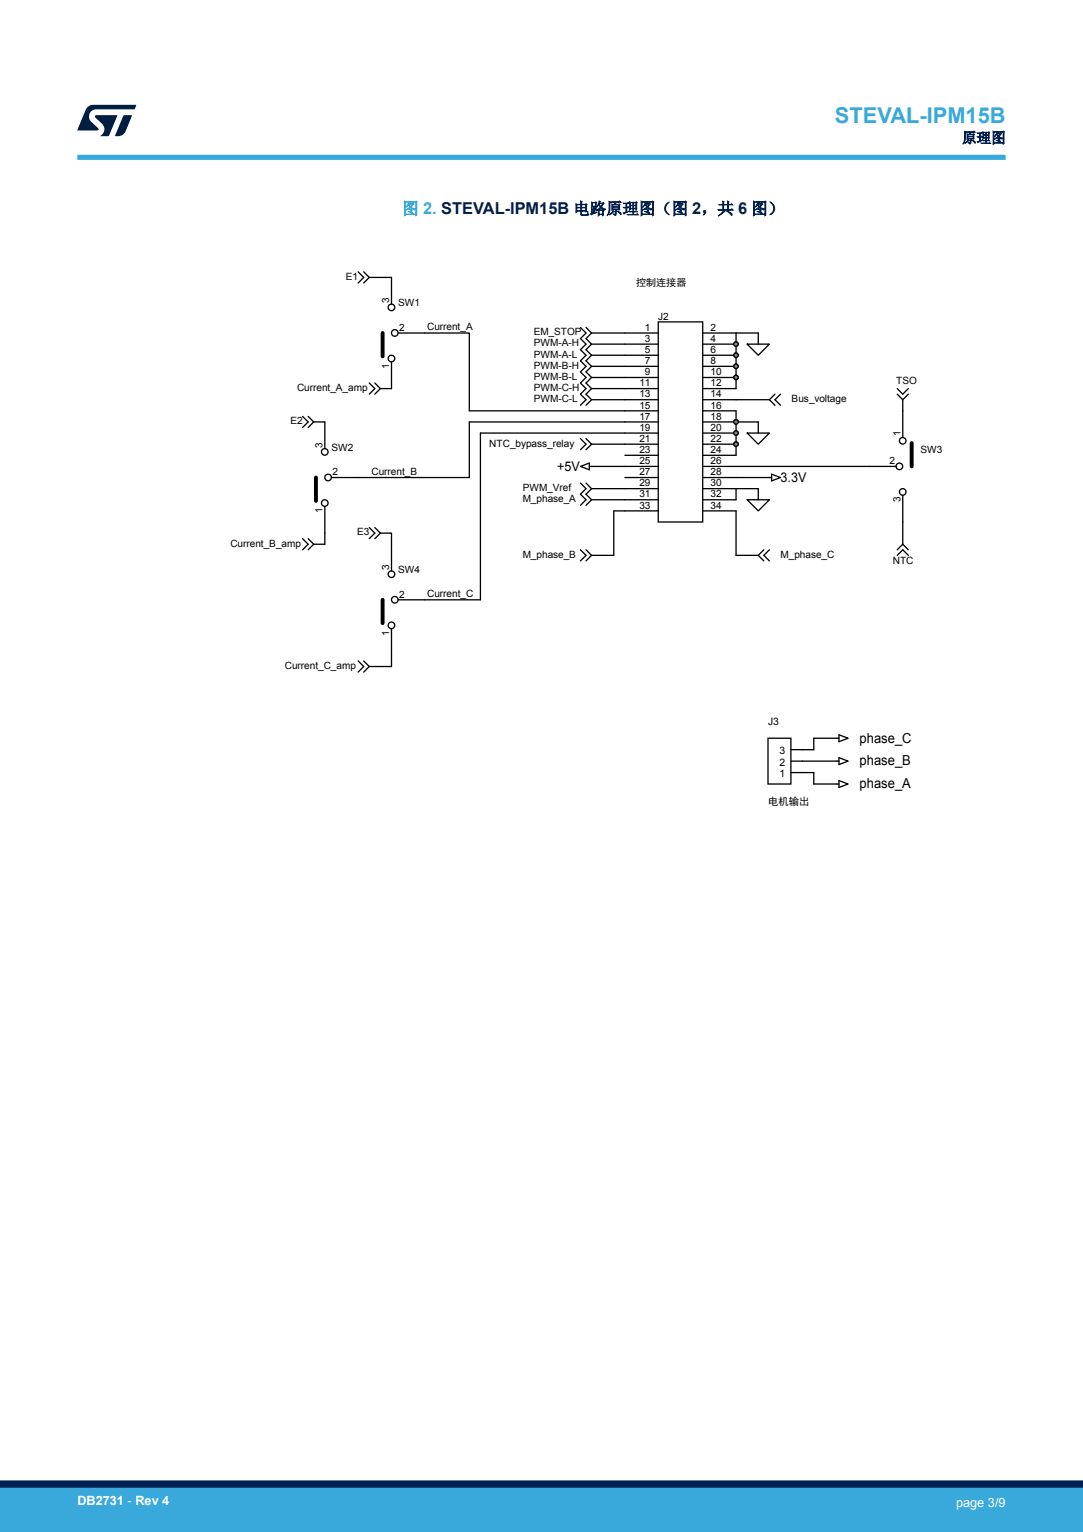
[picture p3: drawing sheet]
<svg xmlns="http://www.w3.org/2000/svg" width="210mm" height="297mm" viewBox="0 0 210 297" stroke-linecap="round" stroke-linejoin="round" font-family="sans-serif">
<g fill="none" stroke="#000" stroke-width=".25">
<path d="M91 79.6h30.2M114.7 64.6h6.5M114.7 66.7h6.5M114.7 68.9h6.5M114.7 71h6.5M114.7 73.2h6.5M114.7 75.3h6.5M114.7 77.5h6.5M147 66.7v-2.1h-4.3v4.3M91 81.8h30.2M93.2 84h28M114.7 94.7h6.5"/>
<path d="M114.7 86.1h6.5M114.7 96.9h6.5M142.7 81.8h4.3v2.2M142.7 94.7h4.3v2.2M114.7 107.7h4.3"/>
</g>
<circle cx="142.7" cy="66.7" r=".42" fill="#b9539f"/>
<g fill="none" stroke="#000" stroke-width=".25">
<path d="M142.7 68.9v4.3"/>
<circle cx="142.7" cy="66.7" r=".42"/>
</g>
<circle cx="142.7" cy="71" r=".42" fill="#b9539f"/>
<circle cx="142.7" cy="71" r=".42" fill="none" stroke="#000" stroke-width=".25"/>
<circle cx="142.7" cy="68.9" r=".42" fill="#b9539f"/>
<g fill="none" stroke="#000" stroke-width=".25">
<path d="M142.7 77.5h6.5M142.7 79.6v4.4"/>
<circle cx="142.7" cy="68.9" r=".42"/>
</g>
<circle cx="142.7" cy="83.9" r=".42" fill="#b9539f"/>
<circle cx="142.7" cy="83.9" r=".42" fill="none" stroke="#000" stroke-width=".25"/>
<circle cx="142.7" cy="81.8" r=".42" fill="#b9539f"/>
<g fill="none" stroke="#000" stroke-width=".25">
<path d="M142.7 73.2v2.1M142.7 86.1v2.2M142.7 94.7v2.2M142.7 99v8.7h4.3M155.6 149.8h2.2v2.2M155.6 147.6h6.6M157.8 143.1v2.2h-2.2"/>
<circle cx="142.7" cy="81.8" r=".42"/>
</g>
<circle cx="142.7" cy="73.2" r=".42" fill="#b9539f"/>
<g fill="none" stroke="#000" stroke-width=".25">
<path d="M142.7 84v2.1"/>
<circle cx="142.7" cy="73.2" r=".42"/>
</g>
<circle cx="142.7" cy="86.1" r=".42" fill="#b9539f"/>
<g fill="none" stroke="#000" stroke-width=".25">
<path d="M69.4 52.7l1.1 1.1-1.1 1.1M70.5 52.7l1.1 1.1M71.6 53.8h4.3M71.6 53.8l-1.1 1.1M71.6 74.3l1.1 1-1.1 1.1M72.7 74.3l1.1 1M73.8 75.3h2.1M73.8 75.3l-1.1 1.1M82.4 64.6h8.6v15M112.6 63.5l1 1.1-1 1 1 1.1-1 1.1 1 1.1-1 1 1 1.1-1 1.1 1 1.1-1 1.1 1 1-1 1.1 1 1.1-1 1.1M113.6 63.5l1.1 1.1-1.1 1 1.1 1.1-1.1 1.1 1.1 1.1-1.1 1 1.1 1.1-1.1 1.1 1.1 1.1-1.1 1.1 1.1 1-1.1 1.1 1.1 1.1-1.1 1.1M144.9 66.7h4.3l-2.2 2.2z"/>
<path d="M150.3 76.4l-1.1 1.1 1.1 1.1M151.3 76.4l-1 1.1 1 1.1M174 76.4l1.1 1.1M174 75.3l1.1 1.1 1-1.1M175.1 77.5v2.1M176.1 76.4l-1 1.1M58.7 80.7l1.1 1.1-1.1 1.1M59.8 80.7l1 1.1M60.8 81.8h2.2M60.8 81.8l-1 1.1M91 81.8v10.8h-21.6M93.2 84v32.3h-10.8"/>
<path d="M112.6 85l1 1.1-1 1.1M112.6 93.7l1 1-1 1.1 1 1.1-1 1.1M112.6 90.4l1.7-.6v1.3zM113.6 85l1.1 1.1-1.1 1.1M113.6 93.7l1.1 1-1.1 1.1 1.1 1.1-1.1 1.1M114.3 90.4h6.9M121.2 99h-2.2v8.7M142.7 92.6h6.9M142.7 90.4h25.9M144.9 84h4.3l-2.2 2.1zM144.9 96.9h4.3l-2.2 2.1zM149.6 91.9l1.7 .7-1.7 .6z"/>
<path d="M58.7 104.4l1.1 1.1-1.1 1.1M59.8 104.4l1 1.1M60.8 105.5l-1 1.1M63 103.4v2.1h-2.2M71.6 102.3l1.1 1.1-1.1 1M72.7 102.3l1.1 1.1M73.8 103.4l-1.1 1M73.8 103.4h2.1v2.1M112.6 106.6l1 1.1-1 1M113.6 106.6l1.1 1.1-1.1 1M148.1 106.6l-1.1 1.1 1.1 1M149.2 106.6l-1.1 1.1 1.1 1"/>
<path d="M174 107.7l1.1-1.1 1 1.1M175.1 101.2v4.3M175.1 105.5l1 1.1M175.1 105.5l-1.1 1.1M69.4 128.1l1.1 1.1-1.1 1.1M70.5 128.1l1.1 1.1M71.6 129.2l-1.1 1.1M75.9 127.1v2.1h-4.3M148.9 143.1h4.5v8.9h-4.5zM153.4 147.6h2.2M153.4 149.8h2.2M153.4 145.3h2.2"/>
<path d="M157.8 143.1h4.9M157.8 152h4.9M162.2 147.6h.5M162.7 151.3l1.8 .7-1.8 .7zM162.7 146.9l1.8 .7-1.8 .6zM162.7 142.5l1.8 .6-1.8 .7z"/>
<circle cx="142.7" cy="86.1" r=".42"/>
</g>
<path d="M61.3 92.6v4.5" fill="none" stroke="#000" stroke-width=".76"/>
<circle cx="63" cy="97.5" r=".64" fill="#fff"/>
<g fill="none" stroke="#000" stroke-width=".25">
<path d="M63 98.2v5.2"/>
<circle cx="63" cy="97.5" r=".64"/>
</g>
<circle cx="63.6" cy="92.6" r=".64" fill="#fff"/>
<g fill="none" stroke="#000" stroke-width=".25">
<path d="M64.3 92.6h5.1"/>
<circle cx="63.6" cy="92.6" r=".64"/>
</g>
<circle cx="63" cy="87.6" r=".64" fill="#fff"/>
<g fill="none" stroke="#000" stroke-width=".25">
<path d="M63 81.8v5.2"/>
<circle cx="63" cy="87.6" r=".64"/>
</g>
<path d="M74.2 116.3v4.5" fill="none" stroke="#000" stroke-width=".76"/>
<circle cx="75.9" cy="121.2" r=".64" fill="#fff"/>
<g fill="none" stroke="#000" stroke-width=".25">
<path d="M75.9 121.9v5.2"/>
<circle cx="75.9" cy="121.2" r=".64"/>
</g>
<circle cx="76.5" cy="116.3" r=".64" fill="#fff"/>
<g fill="none" stroke="#000" stroke-width=".25">
<path d="M77.2 116.3h5.2"/>
<circle cx="76.5" cy="116.3" r=".64"/>
</g>
<circle cx="75.9" cy="111.3" r=".64" fill="#fff"/>
<g fill="none" stroke="#000" stroke-width=".25">
<path d="M75.9 105.5v5.2"/>
<circle cx="75.9" cy="111.3" r=".64"/>
</g>
<path d="M176.8 85.9v4.5" fill="none" stroke="#000" stroke-width=".76"/>
<circle cx="175" cy="85.5" r=".64" fill="#fff"/>
<g fill="none" stroke="#000" stroke-width=".25">
<path d="M175.1 79.6v5.2"/>
<circle cx="175" cy="85.5" r=".64"/>
</g>
<circle cx="174.4" cy="90.4" r=".64" fill="#fff"/>
<g fill="none" stroke="#000" stroke-width=".25">
<path d="M168.6 90.4h5.2"/>
<circle cx="174.4" cy="90.4" r=".64"/>
</g>
<circle cx="175" cy="95.4" r=".64" fill="#fff"/>
<g fill="none" stroke="#000" stroke-width=".25">
<path d="M121.2 64.6h6.4M121.2 66.7h6.4M121.2 68.9h6.4M121.2 71h6.4M121.2 73.2h6.4M121.2 75.3h6.4M121.2 77.5h6.4M121.2 79.6h6.4M127.6 62.4h8.7v38.8h-8.7zM136.3 64.6h6.4M136.3 66.7h6.4M136.3 68.9h6.4"/>
<path d="M136.3 71h6.4M136.3 73.2h6.4M136.3 75.3h6.4M136.3 77.5h6.4M136.3 79.6h6.4M121.2 81.8h6.4M121.2 84h6.4M121.2 86.1h6.4M121.2 88.3h6.4M121.2 90.4h6.4M121.2 92.6h6.4M121.2 94.7h6.4"/>
<path d="M121.2 96.9h6.4M121.2 99h6.4M136.3 81.8h6.4M136.3 84h6.4M136.3 86.1h6.4M136.3 88.3h6.4M136.3 90.4h6.4M136.3 92.6h6.4M136.3 94.7h6.4M136.3 96.9h6.4M136.3 99h6.4M175.1 96v5.2"/>
<circle cx="175" cy="95.4" r=".64"/>
</g>
<path d="M74.2 64.6v4.5" fill="none" stroke="#000" stroke-width=".76"/>
<circle cx="75.9" cy="69.5" r=".64" fill="#fff"/>
<g fill="none" stroke="#000" stroke-width=".25">
<path d="M75.9 70.2v5.1"/>
<circle cx="75.9" cy="69.5" r=".64"/>
</g>
<circle cx="76.5" cy="64.5" r=".64" fill="#fff"/>
<g fill="none" stroke="#000" stroke-width=".25">
<path d="M77.2 64.6h5.2"/>
<circle cx="76.5" cy="64.5" r=".64"/>
</g>
<circle cx="75.9" cy="59.6" r=".64" fill="#fff"/>
<g fill="none" stroke="#000" stroke-width=".25">
<path d="M75.9 53.8v5.2"/>
<circle cx="75.9" cy="59.6" r=".64"/>
</g>
<circle cx="142.7" cy="66.7" r=".42" fill="#b9539f"/>
<circle cx="142.7" cy="66.7" r=".42" fill="none" stroke="#000" stroke-width=".25"/>
<circle cx="142.7" cy="71" r=".42" fill="#b9539f"/>
<circle cx="142.7" cy="71" r=".42" fill="none" stroke="#000" stroke-width=".25"/>
<circle cx="142.7" cy="68.9" r=".42" fill="#b9539f"/>
<circle cx="142.7" cy="68.9" r=".42" fill="none" stroke="#000" stroke-width=".25"/>
<circle cx="142.7" cy="83.9" r=".42" fill="#b9539f"/>
<circle cx="142.7" cy="83.9" r=".42" fill="none" stroke="#000" stroke-width=".25"/>
<circle cx="142.7" cy="81.8" r=".42" fill="#b9539f"/>
<circle cx="142.7" cy="81.8" r=".42" fill="none" stroke="#000" stroke-width=".25"/>
<circle cx="142.7" cy="73.2" r=".42" fill="#b9539f"/>
<circle cx="142.7" cy="73.2" r=".42" fill="none" stroke="#000" stroke-width=".25"/>
<circle cx="142.7" cy="86.1" r=".42" fill="#b9539f"/>
<circle cx="142.7" cy="86.1" r=".42" fill="none" stroke="#000" stroke-width=".25"/>
<path d="M15 30.5h180" fill="none" stroke="#39a9dc" stroke-width="1"/>
<g fill="#001e41">
<path d="M17.1 20.7l.9-.4 8.4 .1-.3 .8h-7.4a1.4 1.4 0 0 0-1.3 .8 1.4 1.4 0 0 0 .2 1.5l1.4 1.3v.4l-4 .1 1.6-4.1z"/>
<path d="M24 22.4h1.6l-1.3 3.1a1.54 1.54 0 0 1-1.4 .9l-.6-.1z"/>
<path d="M18.5 22.4h4.2l-1.6 4h-1.7a1.48 1.48 0 0 0 .4-2.4l-1.3-1.2z"/>
</g>
<g fill="#39a9dc">
<path d="M0 288.4h210v8.6h-210z" fill-rule="evenodd"/>
<path d="M-.1 288.4h210.2v4.4h-210.2z" fill-rule="evenodd"/>
</g>
<path d="M0 287.7h210" fill="none" stroke="#002052" stroke-width="1.4"/>
<text font-size="4.2" fill="#39a9dc" x="161.9" y="23.8">STEVAL-IPM15B</text>
<text font-size="3.2" fill="#39a9dc" x="78" y="41.5">图 2. STEVAL-IPM15B 电路原理图（图 2，共 6 图）</text>
<text font-size="2.8" fill="#002052" x="186.5" y="27.7">原理图</text>
<g font-size="2.7">
<text x="166.7" y="144">phase_C</text>
<text x="166.7" y="148.4">phase_B</text>
<text x="166.7" y="152.8">phase_A</text>
</g>
<g font-size="2.6">
<text x="108" y="91.2">+5V</text>
<text x="151.4" y="93.4">3.3V</text>
</g>
<g font-size="2.5" fill="#fff">
<text x="15" y="291.8">DB2731 - Rev 4</text>
<text x="185.4" y="292.1">page 3/9</text>
</g>
<g font-size="2">
<text x="148.9" y="140.5">J3</text>
<text x="151.1" y="148.5">2</text>
<text x="151.1" y="146.2">3</text>
<text x="151.1" y="150.7">1</text>
<text x="148.9" y="156">电机输出</text>
</g>
<g font-size="1.9">
<text x="67.1" y="54.2">E1</text>
<text x="75.5" y="58.7" transform="rotate(-90 75.5 58.7)">3</text>
<text x="77.2" y="59.4">SW1</text>
<text x="123.3" y="55.5">控制连接器</text>
<text x="77.4" y="64.1">2</text>
<text x="82.8" y="64">Current_A</text>
<text x="103.5" y="65">EM_STOP</text>
<text x="125.1" y="64.1">1</text>
<text x="127.6" y="62">J2</text>
<text x="137.8" y="64.1">2</text>
<text x="75.5" y="71.5" transform="rotate(-90 75.5 71.5)">1</text>
<text x="103.5" y="69.3">PWM-A-L</text>
<text x="103.5" y="71.5">PWM-B-H</text>
<text x="103.5" y="67.2">PWM-A-H</text>
<text x="125.1" y="66.3">3</text>
<text x="125.1" y="68.4">5</text>
<text x="125.1" y="70.6">7</text>
<text x="137.8" y="68.4">6</text>
<text x="137.8" y="70.6">8</text>
<text x="137.8" y="66.3">4</text>
<text x="57.6" y="75.8">Current_A_amp</text>
<text x="103.5" y="75.8">PWM-C-H</text>
<text x="103.5" y="73.6">PWM-B-L</text>
<text x="103.5" y="77.9">PWM-C-L</text>
<text x="124" y="74.9">11</text>
<text x="124" y="77">13</text>
<text x="125.1" y="72.7">9</text>
<text x="137.8" y="72.7">10</text>
<text x="137.8" y="74.9">12</text>
<text x="137.8" y="77">14</text>
<text x="153.5" y="77.9">Bus_voltage</text>
<text x="173.8" y="74.5">TSO</text>
<text x="56.3" y="82.3">E2</text>
<text x="124" y="79.2">15</text>
<text x="124" y="81.4">17</text>
<text x="124" y="83.5">19</text>
<text x="137.8" y="79.2">16</text>
<text x="137.8" y="81.4">18</text>
<text x="137.8" y="83.5">20</text>
<text x="62.5" y="86.8" transform="rotate(-90 62.5 86.8)">3</text>
<text x="64.3" y="87.4">SW2</text>
<text x="94.9" y="86.6">NTC_bypass_relay</text>
<text x="124" y="85.7">21</text>
<text x="124" y="87.8">23</text>
<text x="124" y="90">25</text>
<text x="137.8" y="90">26</text>
<text x="137.8" y="85.7">22</text>
<text x="137.8" y="87.8">24</text>
<text x="172.5" y="90">2</text>
<text x="174.6" y="84.6" transform="rotate(-90 174.6 84.6)">1</text>
<text x="178.5" y="87.9">SW3</text>
<text x="64.5" y="92.1">2</text>
<text x="72" y="92.1">Current_B</text>
<text x="101.3" y="95.2">PWM_Vref</text>
<text x="124" y="94.3">29</text>
<text x="124" y="92.1">27</text>
<text x="137.8" y="94.3">30</text>
<text x="137.8" y="92.1">28</text>
<text x="62.5" y="99.5" transform="rotate(-90 62.5 99.5)">1</text>
<text x="101.3" y="97.3">M_phase_A</text>
<text x="124" y="96.4">31</text>
<text x="124" y="98.6">33</text>
<text x="137.8" y="96.4">32</text>
<text x="137.8" y="98.6">34</text>
<text x="174.6" y="97.3" transform="rotate(-90 174.6 97.3)">3</text>
<text x="44.7" y="106">Current_B_amp</text>
<text x="69.2" y="103.8">E3</text>
<text x="75.5" y="110.5" transform="rotate(-90 75.5 110.5)">3</text>
<text x="77.2" y="111.1">SW4</text>
<text x="101.3" y="108.1">M_phase_B</text>
<text x="151.4" y="108.1">M_phase_C</text>
<text x="173.1" y="109.4">NTC</text>
<text x="77.4" y="115.8">2</text>
<text x="82.8" y="115.8">Current_C</text>
<text x="75.5" y="123.2" transform="rotate(-90 75.5 123.2)">1</text>
<text x="55.2" y="129.7">Current_C_amp</text>
</g>
</svg>
